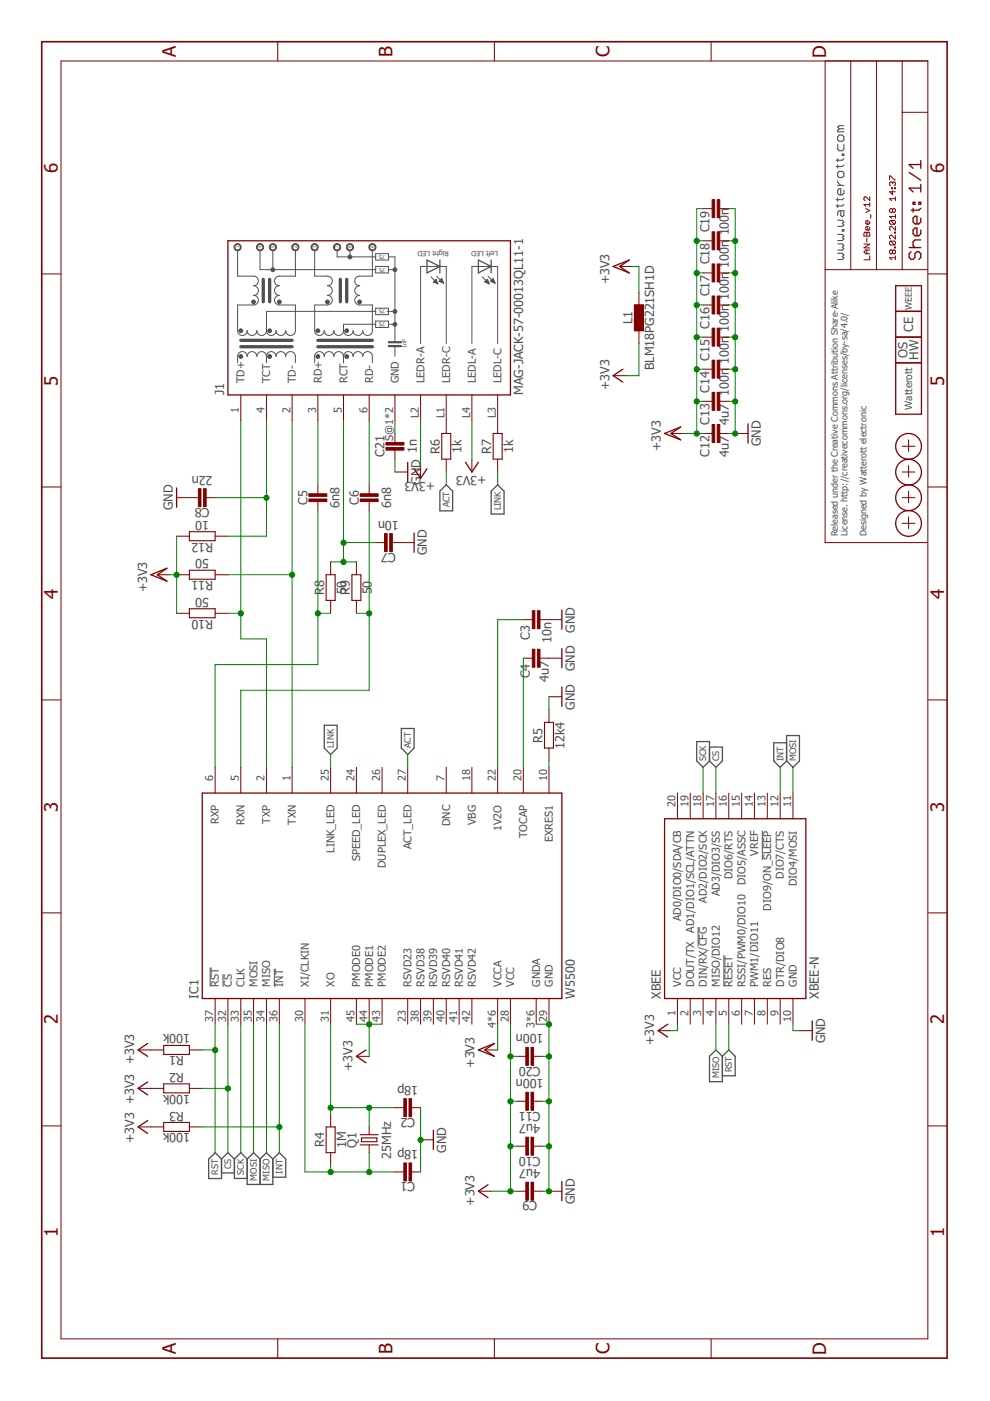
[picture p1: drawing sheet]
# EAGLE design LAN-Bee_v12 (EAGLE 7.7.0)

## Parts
C1  18p  CAPACITOR-0402  [C0402]
C2  18p  CAPACITOR-0402  [C0402]
C3  10n  CAPACITOR-0402  [C0402]
C4  4u7  CAPACITOR-0603  [C0603]
C5  6n8  CAPACITOR-0402  [C0402]
C6  6n8  CAPACITOR-0402  [C0402]
C7  10n  CAPACITOR-0402  [C0402]
C8  22n  CAPACITOR-0402  [C0402]
C9  4u7  CAPACITOR-0603  [C0603]
C10  4u7  CAPACITOR-0603  [C0603]
C11  100n  CAPACITOR-0402  [C0402]
C12  4u7  CAPACITOR-0603  [C0603]
C13  4u7  CAPACITOR-0603  [C0603]
C14  100n  CAPACITOR-0402  [C0402]
C15  100n  CAPACITOR-0402  [C0402]
C16  100n  CAPACITOR-0402  [C0402]
C17  100n  CAPACITOR-0402  [C0402]
C18  100n  CAPACITOR-0402  [C0402]
C19  100n  CAPACITOR-0402  [C0402]
C20  100n  CAPACITOR-0402  [C0402]
C21  1n  CAPACITOR-0805  [C0805]
IC1  W5500  [TQFP48]
J1  MAG-JACK-57-00013QL11-1  [RJ45_57-00013QL11-1]
L1  BLM18PG221SH1D  INDUCTOR-0603  [C0603]
LOGO1  LOGO_WEEE-4  [WEEE_4MM]
LOGO2  LOGO_CE-2  [CE_2MM]
LOGO3  LOGO_OSHW-2  [OSHW_2MM]
LOGO5  LOGO_SPARK-2  [SPARK_2MM]
Q1  25MHz  CRYSTAL-CC2  [CRYSTAL_CC2]
R1  100k  RESISTOR-0402  [C0402]
R2  100k  RESISTOR-0402  [C0402]
R3  100k  RESISTOR-0402  [C0402]
R4  1M  RESISTOR-0402  [C0402]
R5  12k4  RESISTOR-0402  [C0402]
R6  1k  RESISTOR-0402  [C0402]
R7  1k  RESISTOR-0402  [C0402]
R8  50  RESISTOR-0402  [C0402]
R9  50  RESISTOR-0402  [C0402]
R10  50  RESISTOR-0402  [C0402]
R11  50  RESISTOR-0402  [C0402]
R12  10  RESISTOR-0402  [C0402]
X1  PASSER-07  [PASSER_07MM]
X2  PASSER-07  [PASSER_07MM]
X3  PASSER-07  [PASSER_07MM]
X4  PASSER-07  [PASSER_07MM]
XBEE  XBEE-N  [XBEE_N]

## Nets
+3V3: C9.2 C10.2 C11.2 C20.2 IC1.28(VCC) IC1.43(PMODE2) IC1.44(PMODE1) IC1.45(PMODE0) J1.L2(LEDR-A) J1.L4(LEDL-A) L1.1 R1.2 R2.2 R3.2 XBEE.1(VCC)
ACT: IC1.27(ACT_LED) R6.2
CS: IC1.32(!CS) R2.1 XBEE.17(AD3/DIO3/SS)
GND: C1.1 C2.1 C3.1 C4.1 C7.1 C8.2 C9.1 C10.1 C11.1 C12.1 C13.1 C14.1 C15.1 C16.1 C17.1 C18.1 C19.1 C20.1 C21.1 IC1.3(GNDA) IC1.9(GNDA) IC1.14(GNDA) IC1.16(GNDA) IC1.19(GNDA) IC1.29(GND) IC1.48(GNDA) R5.2 XBEE.10(GND)
INT: IC1.36(!INT) R3.1 XBEE.12(DIO7/CTS)
LEDLC: J1.L3(LEDL-C) R7.1
LEDRC: J1.L1(LEDR-C) R6.1
LINK: IC1.25(LINK_LED) R7.2
MISO: IC1.34(MISO) XBEE.4(MISO/DIO12)
MOSI: IC1.35(MOSI) XBEE.11(DIO4/MOSI)
N$5: IC1.10(EXRES1) R5.1
N$6: C3.2 IC1.22(1V2O)
N$7: C4.2 IC1.20(TOCAP)
N$8: C2.2 IC1.31(XO) Q1.2 R4.2
N$9: C1.2 IC1.30(XI/CLKIN) Q1.1 R4.1
RCT: C7.2 J1.5(RCT) R8.1 R9.1
RD+: C5.2 J1.3(RD+)
RD-: C6.2 J1.6(RD-)
RST: IC1.37(!RST) R1.1 XBEE.5(!RESET!)
RXN: C6.1 IC1.5(RXN) R9.2
RXP: C5.1 IC1.6(RXP) R8.2
SCK: IC1.33(CLK) XBEE.18(AD2/DIO2/SCK)
SHLD: C21.2 J1.S@1(GND) J1.S@2(GND)
TCT: C8.1 J1.4(TCT) R12.2
TD+: IC1.2(TXP) J1.1(TD+) R10.2
TD-: IC1.1(TXN) J1.2(TD-) R11.2
VDD: C12.2 C13.2 C14.2 C15.2 C16.2 C17.2 C18.2 C19.2 IC1.4(VCCA) IC1.8(VCCA) IC1.11(VCCA) IC1.15(VCCA) IC1.17(VCCA) IC1.21(VCCA) L1.2 R10.1 R11.1 R12.1 ; supply symbol labelled +3V3
Unconnected: IC1.7(DNC) IC1.18(VBG) IC1.23(RSVD23) IC1.24(SPEED_LED) IC1.26(DUPLEX_LED) IC1.38(RSVD38) IC1.39(RSVD39) IC1.40(RSVD40) IC1.41(RSVD41) IC1.42(RSVD42) XBEE.2(DOUT/TX) XBEE.3(DIN/RX/!CFG!) XBEE.6(RSSI/PWM0/DIO10) XBEE.7(PWM1/DIO11) XBEE.8(RES) XBEE.9(DTR/DIO8) XBEE.13(DIO9/ON_!SLEEP!) XBEE.14(VREF) XBEE.15(DIO5/ASSC) XBEE.16(DIO6/RTS) XBEE.19(AD1/DIO1/SCL/ATTN) XBEE.20(AD0/DIO0/SDA/CB)

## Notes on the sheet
- Released under the Creative Commons Attribution Share-Alike 
  License. http://creativecommons.org/licenses/by-sa/4.0/
  
  Designed by Watterott electronic
